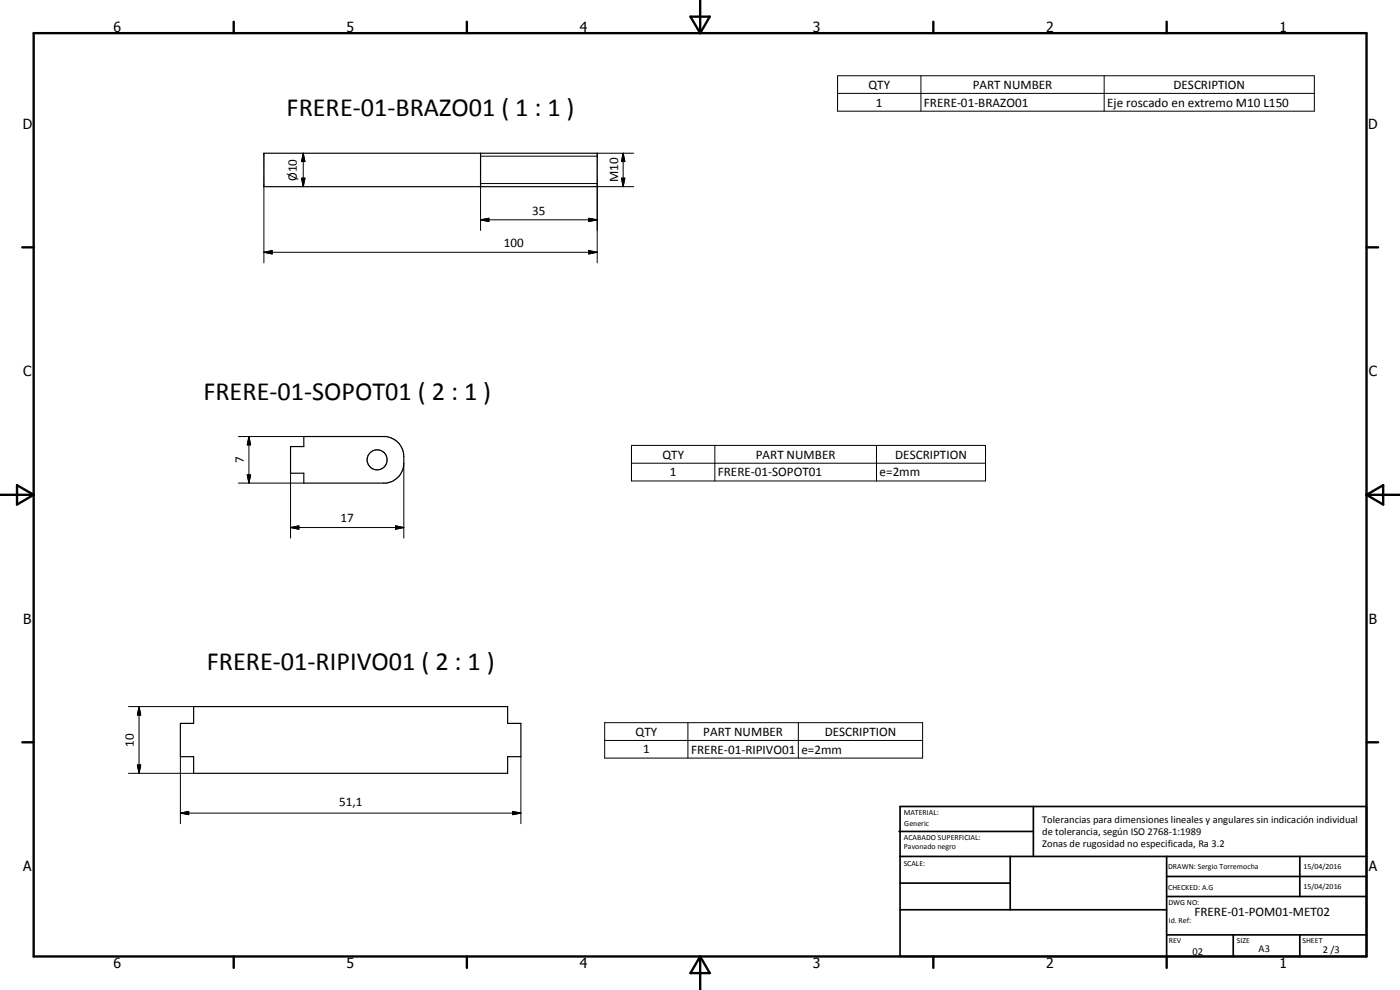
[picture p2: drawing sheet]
<svg xmlns="http://www.w3.org/2000/svg" width="420mm" height="297mm" viewBox="0 0 420 297" stroke-linecap="round" stroke-linejoin="round" font-family="sans-serif">
<g fill="none" stroke="#000" stroke-width=".35">
<path d="M79.2 46h100v10h-100zM144.2 46v10M87.2 134h4v-3h24.6a6.1 6.1 0 0 1 5.4 5.9v2.1a6 6 0 0 1-5.4 5.9h-24.6v-2.9h-4zM58.1 212h94.2v5h4v10h-4v5h-94.2v-5h-4v-10h4z"/>
<circle cx="113.2" cy="138" r="3"/>
</g>
<g fill="none" stroke="#000" stroke-width=".3">
<path d="M251.4 22.7h143.1v10.7h-143.1zM251.4 28h143.1M276.4 22.7v10.7M331.4 22.7v10.7M79.2 56v22.9M90.5 53.5h1l-.5 2.5zM91 46l.5 2.5h-1zM91 46v10M144.2 46.9h35M144.2 55.1h35M144.2 56v13.1M179.2 46h11"/>
<path d="M186.5 53.5h1l-.5 2.5zM187 46l.5 2.5h-1zM187 46v10M190.2 56h-11v22.9M79.2 75.7l2.5-.5v1zM79.2 75.7h100M144.2 66l2.5-.5v1zM144.2 66h35M176.7 75.2l2.5 .5-2.5 .5zM176.7 65.5l2.5 .5-2.5 .5zM71.5 131h19.7M74.7 131l.5 2.5h-1z"/>
<path d="M74.7 131v13.9M121.2 139v22.5M189.5 133.6h106.3v10.7h-106.3zM189.5 139h106.3M214.5 133.6v10.7M263 133.6v10.7M71.5 144.9h19.7M74.2 142.5h1l-.5 2.4zM87.2 158.3l2.5-.5v1zM87.2 158.3h34M87.2 142v19.5M118.7 157.8l2.5 .5-2.5 .5z"/>
<path d="M38.6 212h19.5M41.7 212l.5 2.5h-1zM41.7 212v20M181.5 216.8h95.4v10.7h-95.4zM206.4 216.8v10.7M239.6 216.8v10.7M38.6 232h19.5M41.2 229.5h1l-.5 2.5zM54.1 227v20.1M156.3 227v20.1M181.5 222.2h95.4M54.1 244l2.5-.5v.9z"/>
<path d="M54.1 244h102.2M153.8 243.5l2.5 .5-2.5 .4z"/>
</g>
<g fill="none" stroke="#000" stroke-width=".71">
<path d="M10.1 9.9h400v277.1h-400zM70.1 6.5v3.4M140.1 6.5v3.4M207.2 5h5.8l-2.9 4.9zM210.1 0v9.9M280.1 6.5v3.4M350.1 6.5v3.4M6.7 74.2h3.4M410.1 74.2h3.5M.1 148.5h10M5.1 145.6l5 2.9-5 2.9zM410.1 148.5h10"/>
<path d="M410.1 148.5l5-2.9v5.8zM6.7 222.7h3.4M410.1 222.7h3.5M70.1 287v3.4M140.1 287v3.4M210.1 287v10M210.1 287l2.9 5h-5.8zM280.1 287v3.4M350.1 287v3.4"/>
</g>
<g fill="none" stroke="#000" stroke-width=".51">
<path d="M269.8 249.5h40.3M270.1 242h140v45h-140zM270.1 257h140M303.2 257v16M310.1 242v15M350.1 257v30M390.1 257v12M270.1 265h33.1M270.1 273h80M350.1 269h60M350.1 263h60M350.1 280.5h60"/>
<path d="M370.1 280.5v6.5M390.1 280.5v6.5"/>
</g>
<g fill="#000">
<path d="M90.5 53.5h1l-.5 2.5zM91 46l.5 2.5h-1zM186.5 53.5h1l-.5 2.5zM187 46l.5 2.5h-1zM79.2 75.7l2.5-.5v1zM144.2 66l2.5-.5v1zM176.7 75.2l2.5 .5-2.5 .5zM176.7 65.5l2.5 .5-2.5 .5zM74.7 131l.5 2.5h-1zM74.2 142.5h1l-.5 2.4zM87.2 158.3l2.5-.5v1zM118.7 157.8l2.5 .5-2.5 .5z"/>
<path d="M41.7 212l.5 2.5h-1zM41.2 229.5h1l-.5 2.5zM54.1 244l2.5-.5v.9zM153.8 243.5l2.5 .5-2.5 .4z"/>
</g>
<g font-size="7.9">
<text x="86" y="34.9">FRERE-01-BRAZO01 ( 1 : 1 )</text>
<text x="61" y="119.9">FRERE-01-SOPOT01 ( 2 : 1 )</text>
<text x="62" y="201">FRERE-01-RIPIVO01 ( 2 : 1 )</text>
</g>
<g font-size="4.2">
<text x="34" y="9.6">6</text>
<text x="104" y="9.6">5</text>
<text x="174" y="9.6">4</text>
<text x="244" y="9.6">3</text>
<text x="314" y="9.6">2</text>
<text x="384" y="9.6">1</text>
<text x="6.8" y="38.7">D</text>
<text x="410.6" y="38.7">D</text>
<text x="7" y="112.9">C</text>
<text x="410.8" y="112.9">C</text>
<text x="7" y="187.1">B</text>
<text x="410.8" y="187.1">B</text>
<text x="7" y="261.4">A</text>
<text x="410.8" y="261.4">A</text>
<text x="34" y="290.4">6</text>
<text x="104" y="290.4">5</text>
<text x="174" y="290.4">4</text>
<text x="244" y="290.4">3</text>
<text x="314" y="290.4">2</text>
<text x="384" y="290.4">1</text>
</g>
<g font-size="3.9">
<text x="260.6" y="26.7">QTY</text>
<text x="291.9" y="26.6">PART NUMBER</text>
<text x="352.2" y="26.7">DESCRIPTION</text>
<text x="262.9" y="32">1</text>
<text x="277.3" y="32">FRERE-01-BRAZO01</text>
<text x="332.3" y="32">Eje roscado en extremo M10 L150</text>
<text x="89.1" y="54.3" transform="rotate(-90 89.1 54.3)">Ø10</text>
<text x="185.5" y="54.7" transform="rotate(-90 185.5 54.7)">M10</text>
<text x="159.8" y="64.4">35</text>
<text x="151.2" y="74.2">100</text>
<text x="198.8" y="137.6">QTY</text>
<text x="226.9" y="137.6">PART NUMBER</text>
<text x="268.7" y="137.6">DESCRIPTION</text>
<text x="73.2" y="139" transform="rotate(-90 73.2 139)">7</text>
<text x="201" y="142.9">1</text>
<text x="215.4" y="142.9">FRERE-01-SOPOT01</text>
<text x="264" y="142.9">e=2mm</text>
<text x="102.2" y="156.8">17</text>
<text x="190.7" y="220.8">QTY</text>
<text x="211.1" y="220.8">PART NUMBER</text>
<text x="247.5" y="220.8">DESCRIPTION</text>
<text x="40.2" y="224" transform="rotate(-90 40.2 224)">10</text>
<text x="193" y="226.1">1</text>
<text x="207.4" y="226.1">FRERE-01-RIPIVO01</text>
<text x="240.5" y="226.1">e=2mm</text>
<text x="101.8" y="241.9">51,1</text>
<text x="358.5" y="275">FRERE-01-POM01-MET02</text>
</g>
<g font-size="3.1">
<text x="312.7" y="246.8">Tolerancias para dimensiones lineales y angulares sin indicación individual</text>
<text x="312.7" y="250.4">de tolerancia, según ISO 2768-1:1989</text>
<text x="312.7" y="254">Zonas de rugosidad no especificada, Ra 3.2</text>
<text x="357.9" y="286.4">02</text>
<text x="377.7" y="285.6">A3</text>
<text x="397" y="285.9">2 /3</text>
</g>
<g font-size="2.4">
<text x="271.2" y="244.4">MATERIAL:</text>
<text x="271.3" y="252">ACABADO SUPERFICIAL:</text>
<text x="271.4" y="247.9">Generic</text>
<text x="271.3" y="254.6">Pavonado negro</text>
<text x="271.2" y="259.7">SCALE:</text>
<text x="350.6" y="260.8">DRAWN: Sergio Torremocha</text>
<text x="391.2" y="260.6">15/04/2016</text>
<text x="350.6" y="267">CHECKED: A.G</text>
<text x="391.2" y="266.7">15/04/2016</text>
<text x="350.6" y="271.4">DWG NO:</text>
<text x="350.8" y="276.9">Id. Ref:</text>
<text x="350.8" y="282.8">REV</text>
<text x="371.2" y="282.9">SIZE</text>
<text x="390.9" y="282.9">SHEET</text>
</g>
</svg>
